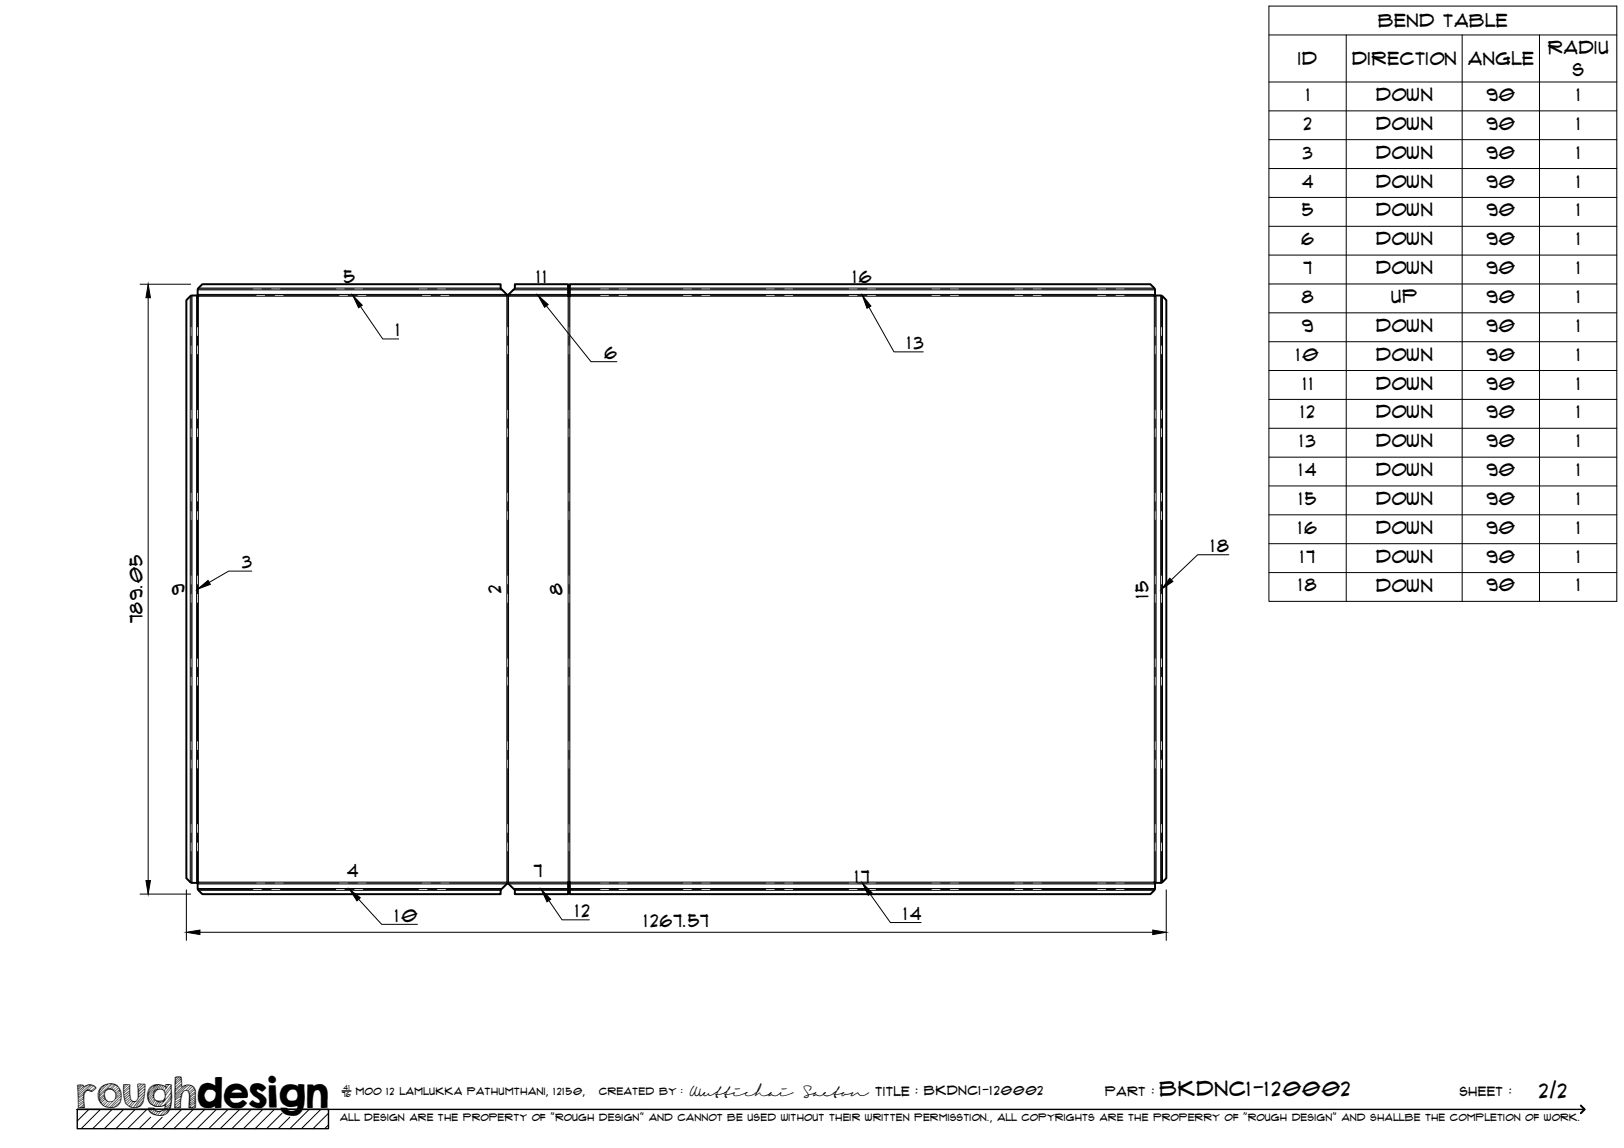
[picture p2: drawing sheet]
<svg xmlns="http://www.w3.org/2000/svg" width="420mm" height="297mm" viewBox="0 0 420 297" stroke-linecap="round" stroke-linejoin="round" font-family="sans-serif">
<!-- layer: Visible -->
<path d="M131.2 76.3l-1.7-1.6v-1.2h-77.2l-1.2 1.4v1.4l.2 .4-.4-.2h-1.3l-1.4 1.2v149.5l1.4 1.2h1.3l.4-.2-.2 .4v1.4l1.2 1.4h77.2v-1.2l1.9-1.7 1.8 1.8v1.1h13.8v-3.2h.4v3.2h150.2l1.2-1.4v-1.4l-.2-.4 .4 .2h1.4l1.4-1.2v-149.5l-1.4-1.2h-1.4l-.4 .2 .2-.4v-1.4l-1.2-1.4h-150.2v3.2h-.4v-3.2h-13.8v1.2l-1.7 1.6M131.2 76.3h.3" fill="none" stroke="#000" stroke-width=".51"/>
<!-- layer: Bend Center -->
<g fill="none" stroke="#000" stroke-width=".26">
<path d="M49.4 76.5v8.1M51.1 76.5v8.1M51.2 74.8h14.2M51.2 76.4h15.1M67.8 74.8h2.4M68.6 76.4h2.4M72.6 74.8h14.2M73.4 76.4h14.3M89.2 74.8h2.4M90.1 76.4h2.4M94 74.8h14.3M94.8 76.4h14.3"/>
<path d="M110.7 74.8h2.3M111.5 76.4h2.4M115.4 74.8h14.2M116.3 76.4h30.7M131.4 76.4v8.2M133.1 74.8h13.9M147.2 76.7v7.9M147.4 74.8h7.8M147.4 76.4h7.8M157.6 74.8h2.4M157.6 76.4h2.4M162.4 74.8h14.3"/>
<path d="M162.4 76.4h14.3M179 74.8h2.4M179 76.4h2.4M183.8 74.8h14.3M183.8 76.4h14.3M200.5 74.8h2.4M200.5 76.4h2.4M205.3 74.8h14.2M205.3 76.4h14.2M221.9 74.8h2.4M221.9 76.4h2.4M226.7 74.8h14.3"/>
<path d="M226.7 76.4h14.3M243.4 74.8h2.3M243.4 76.4h2.3M248.1 74.8h14.3M248.1 76.4h14.3M264.8 74.8h2.4M264.8 76.4h2.4M269.5 74.8h14.3M269.5 76.4h14.3M286.2 74.8h2.4M286.2 76.4h2.4M291 74.8h7.8"/>
<path d="M291 76.4h7.8M298.9 76.5v8.1M300.5 76.5v8.1M49.4 87v2.4M49.4 91.7v14.3M51.1 87v2.4M51.1 91.7v14.3M131.4 87v2.4M131.4 91.7v14.3M147.2 87v2.4M147.2 91.7v14.3M298.9 87v2.4"/>
<path d="M298.9 91.7v14.3M300.5 87v2.4M300.5 91.7v14.3M49.4 108.4v2.4M49.4 113.2v14.3M51.1 108.4v2.4M51.1 113.2v14.3M131.4 108.4v2.4M131.4 113.2v14.3M147.2 108.4v2.4M147.2 113.2v14.3M298.9 108.4v2.4"/>
<path d="M298.9 113.2v14.3M300.5 108.4v2.4M300.5 113.2v14.3M49.4 129.8v2.4M49.4 134.6v14.3M51.1 129.8v2.4M51.1 134.6v14.3M131.4 129.8v2.4M131.4 134.6v14.3M147.2 129.8v2.4M147.2 134.6v14.3M298.9 129.8v2.4"/>
<path d="M298.9 134.6v14.3M300.5 129.8v2.4M300.5 134.6v14.3M49.4 151.3v2.3M49.4 156v14.3M51.1 151.3v2.3M51.1 156v14.3M131.4 151.3v2.3M131.4 156v14.3M147.2 151.3v2.3M147.2 156v14.3M298.9 151.3v2.3"/>
<path d="M298.9 156v14.3M300.5 151.3v2.3M300.5 156v14.3M49.4 172.7v2.4M49.4 177.4v14.3M51.1 172.7v2.4M51.1 177.4v14.3M131.4 172.7v2.4M131.4 177.4v14.3M147.2 172.7v2.4M147.2 177.4v14.3M298.9 172.7v2.4"/>
<path d="M298.9 177.4v14.3M300.5 172.7v2.4M300.5 177.4v14.3M49.4 194.1v2.4M49.4 198.9v14.3M51.1 194.1v2.4M51.1 198.9v14.3M131.4 194.1v2.4M131.4 198.9v14.3M147.2 194.1v2.4M147.2 198.9v14.3M298.9 194.1v2.4"/>
<path d="M298.9 198.9v14.3M300.5 194.1v2.4M300.5 198.9v14.3M49.4 215.5v2.4M51.1 215.5v2.4M131.4 215.5v2.4M147.2 215.5v2.4M298.9 215.5v2.4M300.5 215.5v2.4M49.4 220.3v8.1M51.1 220.3v8.1M51.2 230.1h14.2"/>
<path d="M51.2 228.5h15.1M67.8 230.1h2.4M68.6 228.5h2.4M72.6 230.1h14.2M73.4 228.5h14.3M89.2 230.1h2.4M90.1 228.5h2.4M94 230.1h14.3M94.8 228.5h14.3M110.7 230.1h2.3M111.5 228.5h2.4M115.4 230.1h14.2"/>
<path d="M116.3 228.5h30.7M131.4 220.3v8.2M133.1 230.1h13.9M147.2 220.3v7.9M147.4 230.1h7.8M147.4 228.5h7.8M157.6 230.1h2.4M157.6 228.5h2.4M162.4 230.1h14.3M162.4 228.5h14.3M179 230.1h2.4M179 228.5h2.4"/>
<path d="M183.8 230.1h14.3M183.8 228.5h14.3M200.5 230.1h2.4M200.5 228.5h2.4M205.3 230.1h14.2M205.3 228.5h14.2M221.9 230.1h2.4M221.9 228.5h2.4M226.7 230.1h14.3M226.7 228.5h14.3M243.4 230.1h2.3M243.4 228.5h2.3"/>
<path d="M248.1 230.1h14.3M248.1 228.5h14.3M264.8 230.1h2.4M264.8 228.5h2.4M269.5 230.1h14.3M269.5 228.5h14.3M286.2 230.1h2.4M286.2 228.5h2.4M291 230.1h7.8M291 228.5h7.8M298.9 220.3v8.1M300.5 220.3v8.1"/>
</g>
<!-- layer: Visible Narrow -->
<g fill="none" stroke="#000" stroke-width=".26">
<path d="M49.2 76.7v151.5M49.7 76.5v151.9M50.9 76.5v151.9M51.1 75h78.8M51.1 76.2h80M51.3 76.7h79.8v151.5h-79.8zM51.3 74.5h78.2M131.6 76.7h15.4v151.5h-15.4zM131.6 76.2h15.4M132.8 75h14.2M133.2 74.5h13.8M147.4 76.7h151.2v151.5h-151.2z"/>
<path d="M147.4 74.5h151.2M147.4 75h151.4M147.4 76.2h151.4M299.1 76.5v151.9M300.3 76.5v151.9M300.8 76.7v151.5M51.1 229.9h78.8M51.1 228.7h80M51.3 230.4h78.2M131.6 228.7h15.4M132.8 229.9h14.2M133.2 230.4h13.8"/>
<path d="M147.4 230.4h151.2M147.4 229.9h151.4M147.4 228.7h151.4"/>
</g>
<!-- layer: TitleBlock -->
<path d="M20 287h65v5h-65zM20 287h390M88.5 282.3h2.3" fill="none" stroke="#000" stroke-width=".36"/>
<path d="M409 286.1l1 .9-1 1" fill="none" stroke="#000" stroke-width=".51"/>
<g fill="none" stroke="#000" stroke-width=".26">
<path d="M23 287l-3 3.1M26 287l-5 5M29 287l-5 5M32 287l-5 5M35 287l-5 5M38 287l-5 5M39 289.1l-3 2.9M42 289.1l-3 2.9M47 287l-5 5M50 287l-5 5M53 287l-5 5M56 287l-5 5"/>
<path d="M59 287l-5 5M62 287l-5 5M65 287l-5 5M68 287l-5 5M71 287l-5 5M73 288l-4 4M75 289.1l-3 2.9M80 287l-5 5M83 287l-5 5M85 288l-4 4M85 291l-1 1"/>
</g>
<!-- layer: Bend Tables -->
<g fill="none" stroke="#000" stroke-width=".26">
<path d="M328.3 1.6h90v154h-90zM328.3 9h90M348.3 9v146.6M378.3 9v146.6M398.3 9v146.6M328.3 21.2h90M328.3 28.7h90M328.3 36.1h90M328.3 43.6h90M328.3 51.1h90M328.3 58.6h90M328.3 66h90"/>
<path d="M328.3 73.5h90M328.3 80.9h90M328.3 88.4h90M328.3 95.9h90M328.3 103.3h90M328.3 110.8h90M328.3 118.3h90M328.3 125.7h90M328.3 133.2h90M328.3 140.7h90M328.3 148.2h90"/>
</g>
<!-- layer: BendIds -->
<path d="M91.3 76.4l2.4 2.6-.9 .6zM139.2 76.4l2.6 2.4-.9 .7zM223.1 76.4l2.2 2.8-1 .6zM51.1 152.4l2.7-2.2 .6 1zM302.6 149.6l.8 .9-2.9 1.9zM90.4 230.1l2.8 2.2-.8 .8zM140 230.1l2.5 2.6-1 .6zM223.1 228.5l2.5 2.5-1 .7z" fill="#000" stroke="#000" stroke-width=".26"/>
<path d="M93.3 79.3l5.7 8.4h4.1M141.4 79.1l11.5 14.5h6.7M224.8 79.5l6.5 11.5h7.6M65.1 147.8h-5.9l-5.1 2.9M317.9 143.5h-8l-6.9 6.5M92.8 232.7l5.9 6.5h9.3M142 233l3.4 5h7.1M225.1 231.3l5.3 7.4h7.9" fill="none" stroke="#000" stroke-width=".26"/>
<!-- layer: FD_Dimensions -->
<path d="M36.2 73.5h13.1M38.3 77v150.8M36.2 231.3h13.1M48.2 230.2v13.1M301.7 230.2v13.1M51.7 241.2h246.5" fill="none" stroke="#000" stroke-width=".26"/>
<path d="M38.3 73.5l.6 3.5h-1.1zM37.8 227.8h1.1l-.6 3.5zM48.2 241.2l3.5-.5v1.1zM298.2 240.7l3.5 .5-3.5 .6z" fill="#000" stroke="#000" stroke-width=".26"/>
<text font-size="9.7" x="19.9" y="286.8">roughdesign</text>
<g font-size="5.3">
<text x="300.1" y="283.6">BKDNC1-120002</text>
<text x="398.2" y="284">2/2</text>
</g>
<g font-size="4.6">
<text x="356.6" y="7">Bend Table</text>
<text x="335.9" y="16.9">ID</text>
<text x="349.8" y="16.8">Direction</text>
<text x="379.8" y="16.9">Angle</text>
<text x="400.5" y="13.9">Radiu</text>
<text x="406.9" y="19.8">s</text>
<text x="338" y="26.1">1</text>
<text x="356" y="26.1">Down</text>
<text x="384.6" y="26.1">90</text>
<text x="408" y="26.1">1</text>
<text x="337.3" y="33.6">2</text>
<text x="356" y="33.6">Down</text>
<text x="384.6" y="33.6">90</text>
<text x="408" y="33.6">1</text>
<text x="337.1" y="41">3</text>
<text x="356" y="41.1">Down</text>
<text x="384.6" y="41">90</text>
<text x="408" y="41">1</text>
<text x="336.9" y="48.5">4</text>
<text x="356" y="48.5">Down</text>
<text x="384.6" y="48.5">90</text>
<text x="408" y="48.5">1</text>
<text x="336.9" y="56">5</text>
<text x="356" y="56">Down</text>
<text x="384.6" y="56">90</text>
<text x="408" y="56">1</text>
<text x="336.7" y="63.4">6</text>
<text x="356" y="63.5">Down</text>
<text x="384.6" y="63.4">90</text>
<text x="408" y="63.4">1</text>
<text x="337.2" y="70.9">7</text>
<text x="356" y="70.9">Down</text>
<text x="384.6" y="70.9">90</text>
<text x="408" y="70.9">1</text>
<text x="89" y="73.1">5</text>
<text x="138.9" y="73.1">11</text>
<text x="220.7" y="73.1">16</text>
<text x="336.8" y="78.4">8</text>
<text x="360" y="78.4">Up</text>
<text x="384.6" y="78.4">90</text>
<text x="408" y="78.4">1</text>
<text x="102.5" y="87">1</text>
<text x="336.9" y="85.8">9</text>
<text x="356" y="85.9">Down</text>
<text x="384.6" y="85.8">90</text>
<text x="408" y="85.8">1</text>
<text x="156.4" y="92.9">6</text>
<text x="234.8" y="90.3">13</text>
<text x="335.4" y="93.3">10</text>
<text x="356" y="93.3">Down</text>
<text x="384.6" y="93.3">90</text>
<text x="408" y="93.3">1</text>
<text x="337.2" y="100.8">11</text>
<text x="356" y="100.8">Down</text>
<text x="384.6" y="100.8">90</text>
<text x="408" y="100.8">1</text>
<text x="336.5" y="108.3">12</text>
<text x="356" y="108.3">Down</text>
<text x="384.6" y="108.3">90</text>
<text x="408" y="108.3">1</text>
<text x="336.3" y="115.7">13</text>
<text x="356" y="115.7">Down</text>
<text x="384.6" y="115.7">90</text>
<text x="408" y="115.7">1</text>
<text x="336.1" y="123.2">14</text>
<text x="356" y="123.2">Down</text>
<text x="384.6" y="123.2">90</text>
<text x="408" y="123.2">1</text>
<text x="336.1" y="130.6">15</text>
<text x="356" y="130.7">Down</text>
<text x="384.6" y="130.6">90</text>
<text x="408" y="130.6">1</text>
<text x="313.4" y="142.8">18</text>
<text x="335.9" y="138.1">16</text>
<text x="356" y="138.1">Down</text>
<text x="384.6" y="138.1">90</text>
<text x="408" y="138.1">1</text>
<text x="62.7" y="147.1">3</text>
<text x="336.4" y="145.6">17</text>
<text x="356" y="145.6">Down</text>
<text x="384.6" y="145.6">90</text>
<text x="408" y="145.6">1</text>
<text x="47.8" y="153.8" transform="rotate(-90 47.8 153.8)">9</text>
<text x="129.6" y="153.4" transform="rotate(-90 129.6 153.4)">2</text>
<text x="145.5" y="153.9" transform="rotate(-90 145.5 153.9)">8</text>
<text x="297.2" y="154.7" transform="rotate(-90 297.2 154.7)">15</text>
<text x="336" y="153">18</text>
<text x="356" y="153.1">Down</text>
<text x="384.6" y="153">90</text>
<text x="408" y="153">1</text>
<text x="36.9" y="161.3" transform="rotate(-90 36.9 161.3)">789.05</text>
<text x="89.9" y="226.8">4</text>
<text x="138.1" y="226.8">7</text>
<text x="221.2" y="228.5">17</text>
<text x="102.3" y="238.4">10</text>
<text x="148.9" y="237.3">12</text>
<text x="166.7" y="239.7">1267.57</text>
<text x="233.9" y="238">14</text>
</g>
<g font-size="3.4">
<text x="178.3" y="283.5">Wuttichai</text>
<text x="208.1" y="283.5">Saeton title : BKDNC1-120002</text>
</g>
<g font-size="3.3">
<text x="286" y="283.5">Part :</text>
<text x="377.7" y="283.5">sheet :</text>
</g>
<g font-size="2.7">
<text x="92.1" y="283.3">moo 12 Lamlukka pathumthani, 12150,</text>
<text x="155" y="283.3">created by :</text>
</g>
<text font-size="2.6" x="88" y="290.1">all design are the property of &quot;rough design&quot; and cannot be used without their written permisstion., all copyrights are the properry of &quot;rough design&quot; and shallbe the completion of work.</text>
<g font-size="1.9">
<text x="88.5" y="283.9">76</text>
<text x="88.9" y="282.1">41</text>
</g>
</svg>
